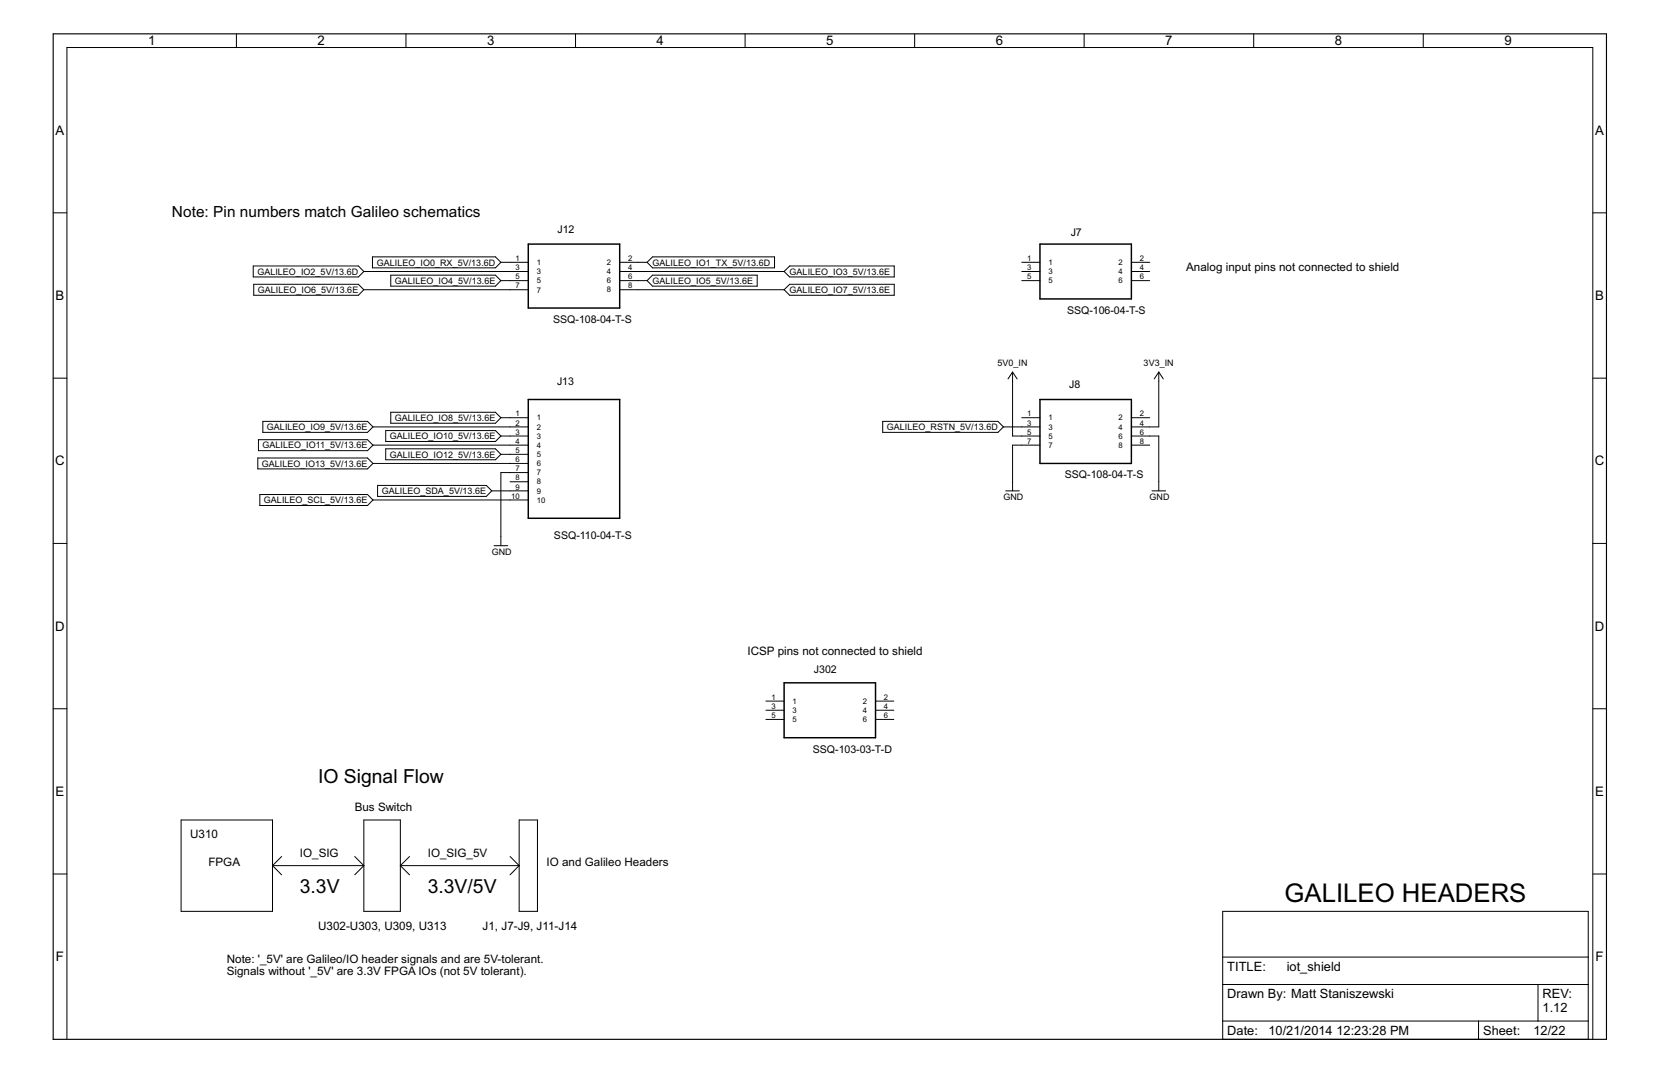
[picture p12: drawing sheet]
<svg xmlns="http://www.w3.org/2000/svg" width="432mm" height="279mm" viewBox="0 0 432 279" stroke-linecap="round" stroke-linejoin="round" font-family="sans-serif">
<g fill="none" stroke="#000" stroke-width=".26">
<path d="M61.5 8.8v3.6M105.7 8.8v3.6M149.8 8.8v3.6M193.9 8.8v3.6M238.1 8.8v3.6M282.2 8.8v3.6M326.3 8.8v3.6M370.4 8.8v3.6M13.8 55.4h3.6M414.6 55.4h3.5M65.9 69.2h27.4l1.4 1.4-1.4 1.5h-27.4zM66 74h27.3l1.4 1.4-1.4 1.4h-27.3z"/>
<path d="M94.7 70.6h42.8M94.7 75.4h42.8M96.9 66.8h32l1.5 1.4-1.5 1.5h-32zM101.7 71.6h27.2l1.5 1.4-1.5 1.4h-27.2zM130.4 68.2h7.1M130.4 73h7.1M161.3 68.2h7.1M161.3 70.6h42.8M161.3 73h7.1M161.3 75.4h42.8M169.8 66.8h31.8v2.9h-31.8l-1.4-1.5zM169.8 71.6h27.3v2.8h-27.3l-1.4-1.4z"/>
<path d="M204.1 75.4l1.4-1.4h27.2v2.8h-27.2zM205.5 69.2h27.2v2.9h-27.2l-1.4-1.5zM265.9 68.2h4.8M265.9 70.6h4.8M265.9 73h4.8M294.5 68.2h4.7M294.5 70.6h4.7M294.5 73h4.7M13.8 98.4h3.6M263.5 96.8v16.6h7.2M263.5 96.8l1.2 1.8M263.5 96.8l-1.1 1.8"/>
<path d="M301.6 96.8v14.3h-7.1M301.6 96.8l1.2 1.8M301.6 96.8l-1.2 1.8M414.6 98.4h3.5M67.1 119.1h28.6l1.4 1.5-1.4 1.4h-28.6zM67.3 114.4h28.4l1.4 1.4-1.4 1.4h-28.4zM68.4 109.6h27.3l1.4 1.5-1.4 1.4h-27.3zM97.1 111.1h40.4M97.1 115.8h40.4M100.4 112h28.5l1.5 1.4-1.5 1.5h-28.5zM100.4 116.8h28.5l1.5 1.4-1.5 1.4h-28.5zM101.7 107.3h27.2l1.5 1.4-1.5 1.4h-27.2z"/>
<path d="M130.4 108.7h7.1M130.4 113.4h7.1M130.4 118.2h7.1M229.7 109.6h30l1.5 1.5-1.5 1.4h-30zM261.2 111.1h9.5M265.9 108.7h4.8M270.7 115.8h-7.2v11.9M294.5 108.7h4.7M294.5 113.4h7.1v14.3M294.5 115.8h4.7M67.6 128.7h28.1l1.4 1.4-1.4 1.4h-28.1zM97.1 120.6h40.4"/>
<path d="M97.1 130.1h40.4M98.3 126.3h28.3l1.4 1.4-1.4 1.4h-28.3zM128 127.7h9.5M132.8 125.3h4.7M137.5 122.9h-7.1v19.1M261.8 127.7h3.5M299.8 127.7h3.6M13.8 141.4h3.6M128.6 142h3.6M414.6 141.4h3.5M13.8 184.4h3.6M199.3 182.4h4.8"/>
<path d="M199.3 184.8h4.8M199.3 187.2h4.8M227.9 182.4h4.7M227.9 184.8h4.7M227.9 187.2h4.7M414.6 184.4h3.5M47.1 213.3h23.8v23.8h-23.8zM94.7 213.3h9.5v23.8h-9.5zM135.1 213.3h4.8v23.8h-4.8zM13.8 227.4h3.6M70.9 225.2h23.8M70.9 225.2l2.4 2.4"/>
<path d="M73.3 222.8l-2.4 2.4M92.3 222.8l2.4 2.4M94.7 225.2l-2.4 2.4M104.2 225.2h30.9M104.2 225.2l2.4 2.4M106.6 222.8l-2.4 2.4M132.8 222.8l2.3 2.4M135.1 225.2l-2.3 2.4M318.2 237.1h95.2v33.3h-95.2zM414.6 227.4h3.5M318.2 256.1h95.2M318.2 249h95.2"/>
<path d="M400.3 256.1v9.5M17.4 270.4v-258h397.2v258M318.2 265.6h95.2M384.8 265.6v4.8"/>
</g>
<path d="M13.8 8.8h404.3v261.6h-404.3z" fill="none" stroke="#000" stroke-width=".3"/>
<path d="M137.5 63.5h23.8v16.6h-23.8zM270.7 63.5h23.8v14.3h-23.8zM137.5 103.9h23.8v30.9h-23.8zM270.7 103.9h23.8v16.7h-23.8zM204.1 177.6h23.8v14.3h-23.8z" fill="none" stroke="#000" stroke-width=".38"/>
<text font-size="7.5" x="334.3" y="234.7">GALILEO HEADERS</text>
<g font-size="5.6">
<text x="82.8" y="203.8">IO Signal Flow</text>
<text x="78.1" y="232.3">3.3V</text>
<text x="111.3" y="232.3">3.3V/5V</text>
</g>
<text font-size="4.5" x="44.8" y="56.4">Note: Pin numbers match Galileo schematics</text>
<g font-size="3.8">
<text x="38.5" y="11.8">1</text>
<text x="82.7" y="11.8">2</text>
<text x="126.8" y="11.8">3</text>
<text x="170.9" y="11.8">4</text>
<text x="215" y="11.8">5</text>
<text x="259.2" y="11.8">6</text>
<text x="303.3" y="11.8">7</text>
<text x="347.4" y="11.8">8</text>
<text x="391.5" y="11.8">9</text>
<text x="14.5" y="35.1">A</text>
<text x="415.2" y="35.1">A</text>
<text x="14.5" y="78.1">B</text>
<text x="415.2" y="78.1">B</text>
<text x="14.4" y="121.1">C</text>
<text x="415.1" y="121.1">C</text>
<text x="14.4" y="164.1">D</text>
<text x="415.1" y="164.1">D</text>
<text x="14.5" y="207.1">E</text>
<text x="415.2" y="207.1">E</text>
<text x="14.6" y="250.1">F</text>
<text x="415.3" y="250.1">F</text>
</g>
<g font-size="3.7">
<text x="319.4" y="252.5">TITLE:</text>
<text x="334.9" y="252.5">iot_shield</text>
<text x="319.4" y="259.7">Drawn By: Matt Staniszewski</text>
<text x="401.5" y="259.7">REV:</text>
<text x="401.5" y="263.2">1.12</text>
<text x="319.4" y="269.2">Date:</text>
<text x="330.1" y="269.2">10/21/2014</text>
<text x="347.8" y="269.2">12:23:28 PM</text>
<text x="386" y="269.2">Sheet:</text>
<text x="399.1" y="269.2">12/22</text>
</g>
<g font-size="3.4">
<text x="308.7" y="70.6">Analog input pins not connected to shield</text>
<text x="194.6" y="170.5">ICSP pins not connected to shield</text>
<text x="92.3" y="210.9">Bus Switch</text>
<text x="49.5" y="218.1">U310</text>
<text x="54.3" y="225.2">FPGA</text>
<text x="78.1" y="222.8">IO_SIG</text>
<text x="111.3" y="222.8">IO_SIG_5V</text>
<text x="142.3" y="225.2">IO and Galileo Headers</text>
<text x="82.8" y="241.8">U302-U303, U309, U313</text>
<text x="125.6" y="241.8">J1, J7-J9, J11-J14</text>
<text x="59" y="250.5">Note: '_5V' are Galileo/IO header signals and are 5V-tolerant.</text>
<text x="59" y="253.7">Signals without '_5V' are 3.3V FPGA IOs (not 5V tolerant).</text>
</g>
<g font-size="3.1">
<text x="145.1" y="60.6">J12</text>
<text x="278.7" y="61.4">J7</text>
<text x="144" y="84">SSQ-108-04-T-S</text>
<text x="277.7" y="81.6">SSQ-106-04-T-S</text>
<text x="145" y="100.1">J13</text>
<text x="278.3" y="101.1">J8</text>
<text x="277.2" y="124.4">SSQ-108-04-T-S</text>
<text x="144.2" y="140.2">SSQ-110-04-T-S</text>
<text x="211.8" y="175">J302</text>
<text x="211.6" y="196">SSQ-103-03-T-D</text>
</g>
<g font-size="2.6">
<text x="67" y="71.5">GALILEO_IO2_5V/13.6D</text>
<text x="98.1" y="69.1">GALILEO_IO0_RX_5V/13.6D</text>
<text x="169.9" y="69.1">GALILEO_IO1_TX_5V/13.6D</text>
<text x="205.5" y="71.5">GALILEO_IO3_5V/13.6E</text>
<text x="67.1" y="76.2">GALILEO_IO6_5V/13.6E</text>
<text x="102.8" y="73.8">GALILEO_IO4_5V/13.6E</text>
<text x="169.9" y="73.8">GALILEO_IO5_5V/13.6E</text>
<text x="205.5" y="76.2">GALILEO_IO7_5V/13.6E</text>
<text x="259.6" y="95.3">5V0_IN</text>
<text x="297.7" y="95.3">3V3_IN</text>
<text x="69.5" y="111.9">GALILEO_IO9_5V/13.6E</text>
<text x="102.8" y="109.5">GALILEO_IO8_5V/13.6E</text>
<text x="230.8" y="111.9">GALILEO_RSTN_5V/13.6D</text>
<text x="68.3" y="116.7">GALILEO_IO11_5V/13.6E</text>
<text x="101.5" y="114.3">GALILEO_IO10_5V/13.6E</text>
<text x="101.5" y="119">GALILEO_IO12_5V/13.6E</text>
<text x="68.2" y="121.4">GALILEO_IO13_5V/13.6E</text>
<text x="68.7" y="130.9">GALILEO_SCL_5V/13.6E</text>
<text x="99.4" y="128.5">GALILEO_SDA_5V/13.6E</text>
<text x="261.2" y="130.1">GND</text>
<text x="299.2" y="130.1">GND</text>
<text x="128" y="144.3">GND</text>
</g>
<g font-size="2.2">
<text x="134.2" y="67.9">1</text>
<text x="134.2" y="70.3">3</text>
<text x="139.7" y="69">1</text>
<text x="139.7" y="71.3">3</text>
<text x="158" y="69">2</text>
<text x="158" y="71.3">4</text>
<text x="163.5" y="67.9">2</text>
<text x="163.5" y="70.3">4</text>
<text x="267.4" y="67.9">1</text>
<text x="267.4" y="70.3">3</text>
<text x="272.9" y="69">1</text>
<text x="272.9" y="71.3">3</text>
<text x="291.2" y="69">2</text>
<text x="291.2" y="71.3">4</text>
<text x="296.7" y="67.9">2</text>
<text x="296.7" y="70.3">4</text>
<text x="134.2" y="72.7">5</text>
<text x="134.2" y="75.1">7</text>
<text x="139.7" y="73.7">5</text>
<text x="139.7" y="76.1">7</text>
<text x="158" y="73.7">6</text>
<text x="158" y="76.1">8</text>
<text x="163.5" y="72.7">6</text>
<text x="163.5" y="75.1">8</text>
<text x="267.4" y="72.7">5</text>
<text x="272.9" y="73.7">5</text>
<text x="291.2" y="73.7">6</text>
<text x="296.7" y="72.7">6</text>
<text x="134.2" y="108.3">1</text>
<text x="134.2" y="110.7">2</text>
<text x="134.2" y="113.1">3</text>
<text x="139.7" y="109.4">1</text>
<text x="139.7" y="111.8">2</text>
<text x="267.4" y="108.3">1</text>
<text x="267.4" y="110.7">3</text>
<text x="267.4" y="113.1">5</text>
<text x="272.9" y="109.4">1</text>
<text x="272.9" y="111.8">3</text>
<text x="291.2" y="109.4">2</text>
<text x="291.2" y="111.8">4</text>
<text x="296.7" y="108.3">2</text>
<text x="296.7" y="110.7">4</text>
<text x="296.7" y="113.1">6</text>
<text x="134.2" y="115.5">4</text>
<text x="134.2" y="117.9">5</text>
<text x="139.7" y="114.1">3</text>
<text x="139.7" y="116.5">4</text>
<text x="139.7" y="118.9">5</text>
<text x="267.4" y="115.5">7</text>
<text x="272.9" y="114.1">5</text>
<text x="272.9" y="116.5">7</text>
<text x="291.2" y="114.1">6</text>
<text x="291.2" y="116.5">8</text>
<text x="296.7" y="115.5">8</text>
<text x="134.2" y="120.2">6</text>
<text x="134.2" y="122.6">7</text>
<text x="134.2" y="125">8</text>
<text x="139.7" y="121.3">6</text>
<text x="139.7" y="123.7">7</text>
<text x="133.1" y="129.7">10</text>
<text x="134.2" y="127.4">9</text>
<text x="139.7" y="126">8</text>
<text x="139.7" y="128.4">9</text>
<text x="139.7" y="130.8">10</text>
<text x="200.8" y="182.1">1</text>
<text x="200.8" y="184.4">3</text>
<text x="206.3" y="183.1">1</text>
<text x="206.3" y="185.5">3</text>
<text x="224.6" y="183.1">2</text>
<text x="224.6" y="185.5">4</text>
<text x="230.1" y="182.1">2</text>
<text x="230.1" y="184.4">4</text>
<text x="200.8" y="186.8">5</text>
<text x="206.3" y="187.9">5</text>
<text x="224.6" y="187.9">6</text>
<text x="230.1" y="186.8">6</text>
</g>
</svg>
